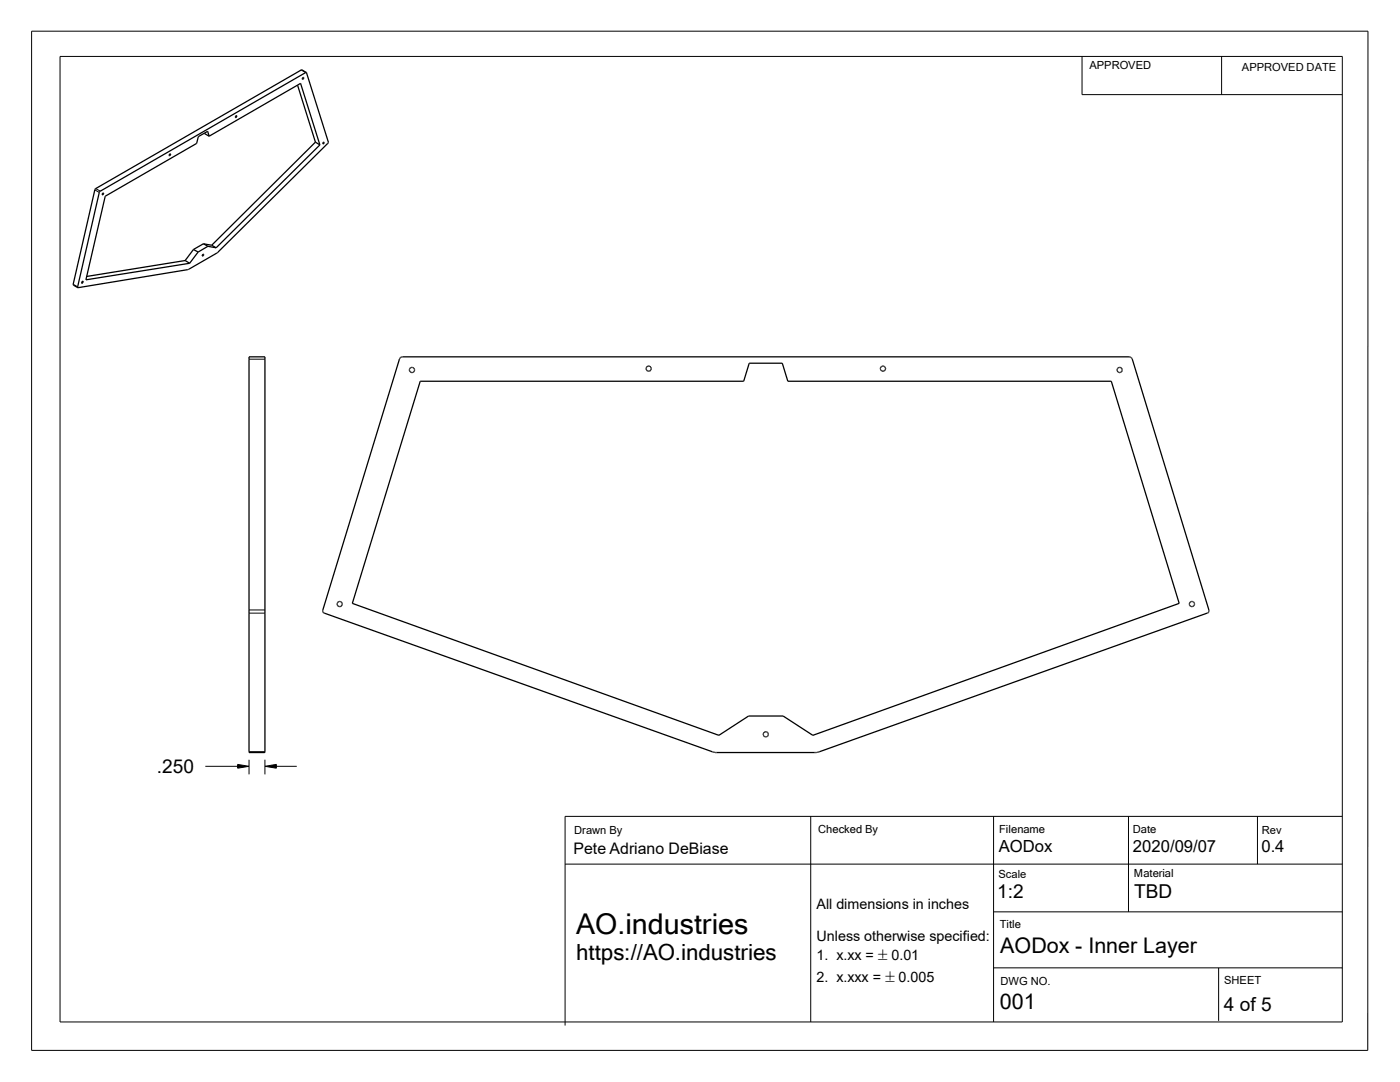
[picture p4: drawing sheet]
<svg xmlns="http://www.w3.org/2000/svg" width="279mm" height="216mm" viewBox="0 0 279 216" stroke-linecap="round" stroke-linejoin="round" font-family="sans-serif">
<g fill="none" stroke="#000" stroke-width=".25">
<path d="M59.4 17l3.5 11.4M60.4 15.5h.1M60.5 15.5h.1v.2l-.2 .1zM60.5 15.8h.1M61.1 14.5l-1-.6-41.1 23.7-.1 .2M61.1 14.5l4.4 13.9v.2l-22.1 21.8-5.9 3.4-22 3.6M61.1 14.5l-41.1 23.6-.2 .3-4.3 19M18.9 37.9l-4.3 18.8v.2l.9 .5M18.9 37.8v.1M19.9 38.2h.1M20.4 38.6l.3-.1-.1 .4h-.2zM20.4 38.9h.1"/>
<path d="M33.8 30.8l.2-.1-.1 .4-.2-.1zM33.9 31h.1M40.8 26.5l.9 .7M41.7 27.2l18.3-10.6 3.8 12.3M41.7 27.2l-.3-1-1.8 1.1-.4 1.3-18.2 10.6-3.9 16.6 20.7-3.3M47 23.2l.2-.1-.1 .4h-.1zM47.1 23.1h.1M47.2 23.3v.1M62.9 28.4l-20.7 20.5M62.9 28.4l.9 .5M63.8 28.9l-20.7 20.5M64.5 28.4h.2l-.1 .3h-.2z"/>
<path d="M64.6 28.6h.1M65.5 28.5h.1M16.3 56.2h.1M16.4 56.1h.2v.2l-.3 .2zM37 52l-19.7 3.2M37 52l.8 .5M37.5 53.8h.1M38.6 49.8l-1.6 2.2M38.6 49.8l.9 .5M39.5 50.3l-1.7 2.2M40.3 51.1h.1M40.3 50.9h.1"/>
<path d="M40.5 50.7l.1 .2-.2 .2zM40.6 48.6l-2 1.2M40.6 51h.1M40.6 48.6l.9 .5M40.6 48.6l1.6 .3M41.5 49.1l1.6 .3M41.5 49.1l-2 1.2M42.2 48.9l.9 .5M43.3 50.4v.1M43.4 50.4h.1M49.7 71.2h3.2v79h-3.2zM79.7 71.7l-15.3 50.1 .2 .5 77.7 27.8 20.7 .1 .5-.2 77.6-27.7"/>
<path d="M79.7 71.6v.1M79.8 71.4v.1M79.9 71.4h.1M80 71.3l-.3 .3M80 71.3h.1M80.1 71.3l145.4-.1 .4 .4M81.7 74h.1M81.7 73.6l.3-.2h.5l.2 .3v.3l-.2 .3h-.4l-.4-.3zM81.7 73.7h.1M81.9 74.2h.1M82 73.3v.1M82.4 73.3v.1"/>
<path d="M82.5 73.4h.1M83.9 76.1h64.5l1.1-3.6h6.6l1.1 3.6h64.6l13.5 44.3-73.1 26.3-5.9-3.8h-6.9l-5.9 3.8-73.2-26.3zM129 73.4l.1 .5M129 73.3v.1M129.1 73.9l.3 .2 .4-.1M129.1 73.9h.1M129.2 73.1l-.2 .2M129.2 73.1h.1M129.2 73.1h.5l.2 .2 .1 .4-.2 .3M129.4 73v.1M129.5 73v.1M129.8 74h.1"/>
<path d="M129.8 73.2h.1M129.8 73.9h.1M176.1 73v.1M176.3 73v.1M176.7 73.6h.1M176.7 73.5h.1M223.1 73.4h.1M223.2 74.3h.1M223.3 73.3v.1M223.6 73.3v.1M223.7 73.4l.2 .2v.5l-.3 .2h-.3a.52 .52 0 0 1-.2-.9M223.7 73.4h-.6"/>
<path d="M223.8 74.2h.1M223.9 73.6v.1M223.9 74h.1M225.6 71.3h.1M225.9 71.5l15.4 50.3-.2 .4M64.4 122h.1M64.5 122.1v.1M67.4 120.3l-.1 .4 .3 .3h.4l.2-.2v-.5M67.4 120.3h.1M67.4 120.8v.1M67.4 120.1v.2M67.4 120.1h.1"/>
<path d="M67.5 120.1l.4-.1 .3 .3M68.2 120.8v.1M68.2 120.3h.1M237.5 120.2l.2-.2 .4 .1 .3 .3-.1 .5-.7 .1-.2-.4zM238.1 120.1h.1M238.2 120.9h.1M238.3 120.3h.1M241.1 122.2v.1M152.4 146.8v.1M152.4 146.2h.1M153.1 146.9h.1M153.3 146.3l-.6-.3-.4 .4 .1 .5 .3 .1h.3l.3-.2"/>
<path d="M153.3 146.3l-.1 .6M153.3 146.3h.1"/>
<circle cx="176.2" cy="73.6" r=".51"/>
</g>
<g fill="none" stroke="#000" stroke-width=".2">
<path d="M6.3 6.2h266.7v203.4h-266.7zM12 11.3h255.9v192.6h-255.9zM60.1 14l.9 .5M60.4 15.6l.2 .1M215.9 11.3v7.6h52M243.8 11.3v7.6M18.9 37.9l.9 .5M19.1 37.6l.9 .5M20.4 38.8l.1 .1M20.4 38.7l.2 .1M20.5 38.5l.2 .1M33.8 30.8l.2 .1"/>
<path d="M33.9 30.7l.1 .1M47 23.3l.1 .1M47 23.2l.2 .1M47.1 23.1l.1 .1M64.4 28.6l.2 .1M64.5 28.5l.1 .1M14.6 56.7l.9 .5M16.3 56.4l.1 .1M16.3 56.3l.2 .1M16.4 56.2l.2 .1M16.5 56.1l.1 .1M40.4 50.8l.2 .2"/>
<path d="M49.7 71.7h3.2M49.7 121.7h3.2M49.7 122.3h3.2M41 152.9h6.4M47.4 152.5l2.3 .4-2.3 .4zM49.7 150h3.2M49.7 151.6v2.9M52.9 151.6v2.9M52.9 152.9l2.3-.4v.8zM55.2 152.9h4M112.8 172.4h155.1M161.8 162.9v41"/>
<path d="M198.3 162.9v41M225.2 162.9v19M251 162.9v9.5M267.9 162.9h-155.1v41.7M198.3 181.9h69.6M198.3 193.1h69.6M243.2 193.1v10.6"/>
</g>
<path d="M47.4 152.6h2.3v.7h-2.3zM52.9 152.6h2.3v.7h-2.3z" fill="#000"/>
<text font-size="5.7" x="115" y="186.3">AO.industries</text>
<text font-size="4.4" x="115" y="191.6">https://AO.industries</text>
<g font-size="4.3">
<text x="199.6" y="190.2">AODox - Inner Layer</text>
<text x="199.6" y="201.4">001</text>
</g>
<g font-size="3.8">
<text x="31.3" y="154.2">.250</text>
<text x="199" y="179.2">1:2</text>
<text x="226.3" y="179.2">TBD</text>
<text x="244.3" y="201.6">4 of 5</text>
</g>
<g font-size="3.3">
<text x="199.3" y="170.1">AODox</text>
<text x="226.1" y="170.1">2020/09/07</text>
<text x="251.8" y="170.1">0.4</text>
</g>
<text font-size="3.2" x="114.4" y="170.3">Pete Adriano DeBiase</text>
<g font-size="2.9">
<text x="162.9" y="181.4">All dimensions in inches</text>
<text x="162.9" y="187.7">Unless otherwise specified:</text>
<text x="162.9" y="191.6">1. x.xx = `0.01</text>
<text x="162.9" y="195.9">2. x.xxx = `0.005</text>
</g>
<g font-size="2.2">
<text x="217.4" y="13.8">APPROVED</text>
<text x="247.9" y="14.1">APPROVED DATE</text>
<text x="114.6" y="166.5">Drawn By</text>
<text x="163.3" y="166.3">Checked By</text>
<text x="199.4" y="166.3">Filename</text>
<text x="226.1" y="166.3">Date</text>
<text x="251.8" y="166.4">Rev</text>
<text x="199.3" y="175.2">Scale</text>
<text x="226.3" y="175.1">Material</text>
<text x="199.5" y="185.2">Title</text>
<text x="199.7" y="196.5">DWG NO.</text>
<text x="244.3" y="196.4">SHEET</text>
</g>
</svg>
